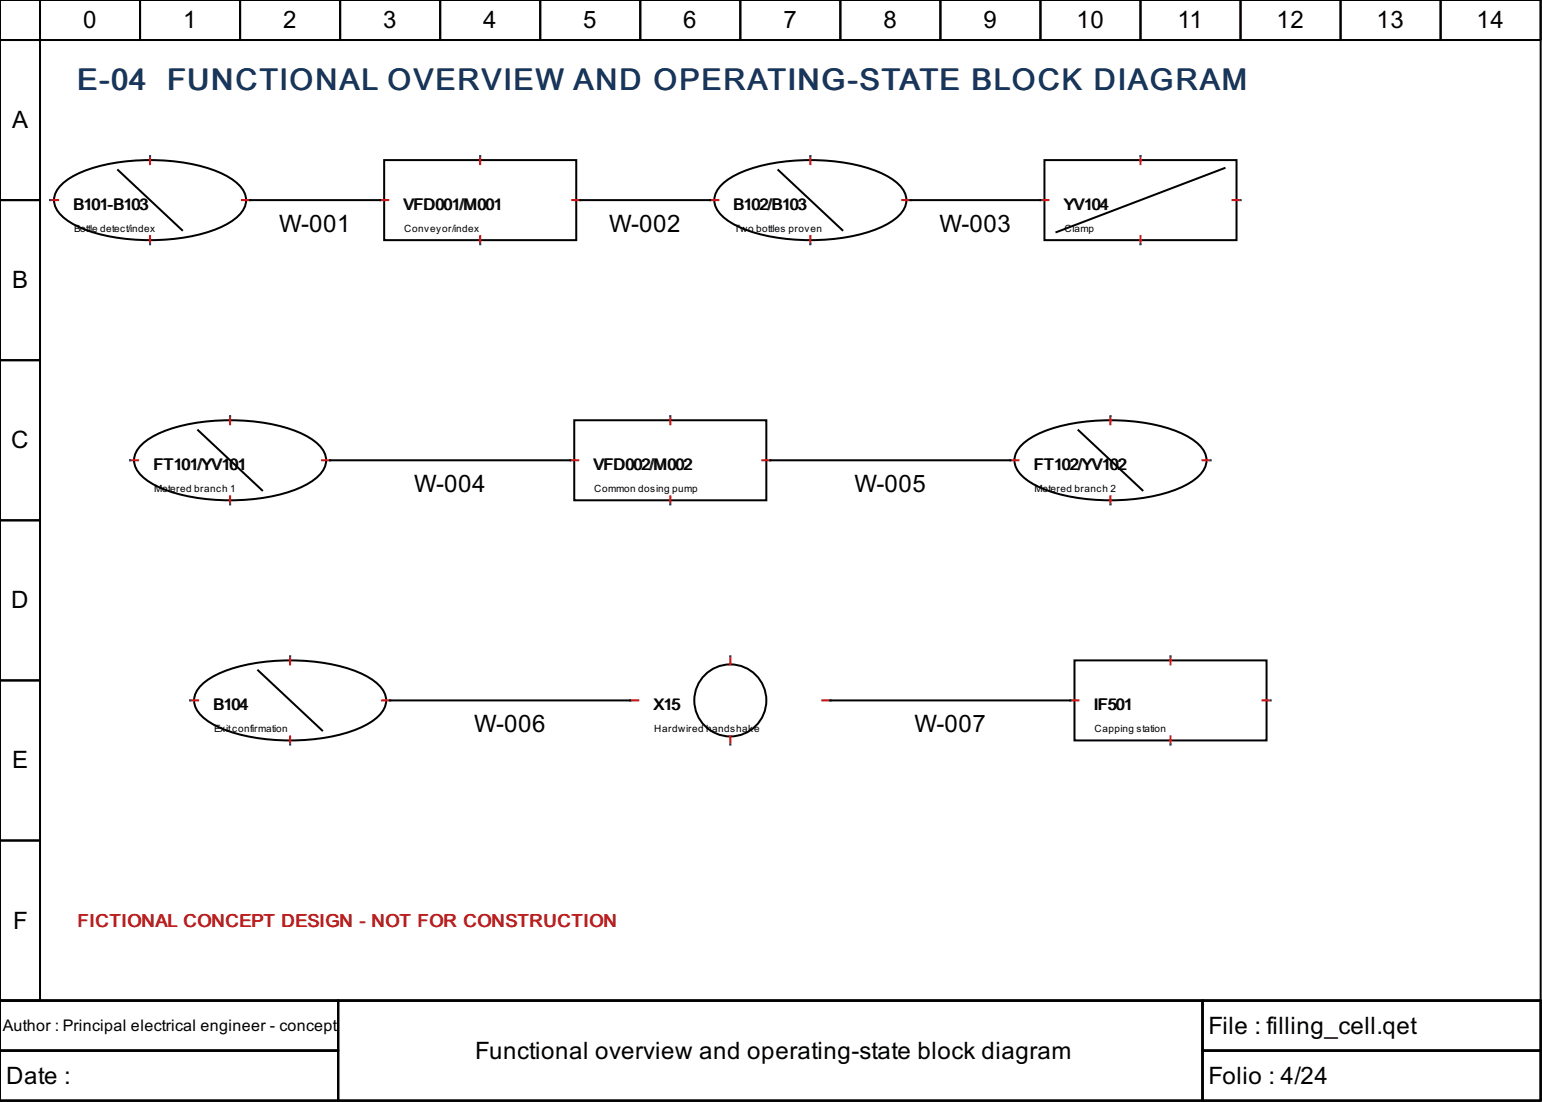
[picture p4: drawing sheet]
<svg xmlns="http://www.w3.org/2000/svg" width="204mm" height="146mm" viewBox="0 0 204 146" stroke-linecap="round" stroke-linejoin="round" font-family="sans-serif">
<g fill="none" stroke="#000" stroke-width=".26">
<path d="M0 0h203.7v132.3h-203.7zM0 0h5.3v5.3h-5.3zM0 5.3h5.3v21.2h-5.3zM5.3 0h13.2v5.3h-13.2zM18.5 0h13.2v5.3h-13.2zM31.7 0h13.3v5.3h-13.3zM45 0h13.2v5.3h-13.2zM58.2 0h13.2v5.3h-13.2zM71.4 0h13.3v5.3h-13.3zM84.7 0h13.2v5.3h-13.2zM97.9 0h13.2v5.3h-13.2zM111.1 0h13.3v5.3h-13.3z"/>
<path d="M124.4 0h13.2v5.3h-13.2zM137.6 0h13.2v5.3h-13.2zM150.8 0h13.2v5.3h-13.2zM164 0h13.3v5.3h-13.3zM177.3 0h13.2v5.3h-13.2zM190.5 0h13.2v5.3h-13.2zM0 26.5h5.3v21.1h-5.3zM8 24.5a11.7 11.7 0 0 1 5.9-2.7 27.7 27.7 0 0 1 14.4 .7 7.9 7.9 0 0 1 3.9 2.7 2.49 2.49 0 0 1-.5 3.2 11.7 11.7 0 0 1-5.9 2.7 27.7 27.7 0 0 1-14.4-.7 7.9 7.9 0 0 1-3.9-2.6 2.49 2.49 0 0 1 .5-3.3zM15.6 22.5l8.5 7.9M33.1 26.5h17.2M50.8 21.2h25.4v10.6h-25.4zM76.7 26.5h17.2"/>
<path d="M95.3 24.5a11.7 11.7 0 0 1 5.9-2.7 27.7 27.7 0 0 1 14.4 .7 7.9 7.9 0 0 1 3.9 2.7 2.49 2.49 0 0 1-.5 3.2 11.7 11.7 0 0 1-5.9 2.7 27.7 27.7 0 0 1-14.4-.7 7.9 7.9 0 0 1-3.9-2.6 2.49 2.49 0 0 1 .5-3.3zM102.9 22.5l8.5 7.9M120.4 26.5h17.2M138.1 21.2h25.4v10.6h-25.4zM161.9 22.2l-22.2 8.5M0 47.6h5.3v21.2h-5.3zM18.6 58.9a11.7 11.7 0 0 1 5.9-2.7 27.7 27.7 0 0 1 14.4 .7 7.9 7.9 0 0 1 3.8 2.7 2.49 2.49 0 0 1-.4 3.2 11.7 11.7 0 0 1-5.9 2.7 27.7 27.7 0 0 1-14.4-.7 7.9 7.9 0 0 1-3.9-2.6 2.49 2.49 0 0 1 .5-3.3zM26.2 56.9l8.5 7.9M75.9 55.6h25.4v10.5h-25.4zM135 58.9a11.7 11.7 0 0 1 5.9-2.7 27.7 27.7 0 0 1 14.4 .7 7.9 7.9 0 0 1 3.9 2.7 2.49 2.49 0 0 1-.5 3.2 11.7 11.7 0 0 1-5.9 2.7 27.7 27.7 0 0 1-14.4-.7 7.9 7.9 0 0 1-3.9-2.6 2.49 2.49 0 0 1 .5-3.3zM142.6 56.9l8.5 7.9M0 68.8h5.3v21.2h-5.3z"/>
<path d="M43.7 60.9h31.7M101.9 60.9h31.7M0 90h5.3v21.1h-5.3zM26.5 90.7a11.7 11.7 0 0 1 5.9-2.8 27.7 27.7 0 0 1 14.4 .7 7.9 7.9 0 0 1 3.9 2.7 2.49 2.49 0 0 1-.5 3.2 11.7 11.7 0 0 1-5.9 2.8 27.7 27.7 0 0 1-14.4-.7 7.9 7.9 0 0 1-3.8-2.7 2.49 2.49 0 0 1 .4-3.2zM34.1 88.6l8.5 8M51.6 92.6h31.7M109.8 92.6h31.8M142.1 87.3h25.4v10.6h-25.4zM0 111.1h5.3v21.2h-5.3zM0 132.3h203.7v13.2h-203.7zM0 132.3h44.7v6.6h-44.7zM0 138.9h44.7v6.6h-44.7z"/>
<path d="M44.7 132.3h114.3v13.2h-114.3zM159 132.3h44.7v6.6h-44.7zM159 138.9h44.7v6.6h-44.7z"/>
<circle cx="96.6" cy="92.6" r="4.8"/>
</g>
<g fill="none" stroke="#f00" stroke-width=".26">
<path d="M6.6 26.5h1.1M19.8 20.6v1.1M19.8 31.2v1.1M32 26.5h1.1M50.3 26.5h1M63.5 20.6v1.1M63.5 31.2v1.1M75.7 26.5h1M93.9 26.5h1.1M107.2 20.6v1.1M107.2 31.2v1.1M119.3 26.5h1.1"/>
<path d="M137.6 26.5h1M150.8 20.6v1.1M150.8 31.2v1.1M163 26.5h1M30.4 55v1.1M88.6 55v1.1M146.8 55v1.1M17.2 60.9h1.1M30.4 65.6v1.1M42.6 60.9h1.1M75.4 60.9h1.1M88.6 65.6v1.1"/>
<path d="M100.8 60.9h1.1M133.6 60.9h1.1M146.8 65.6v1.1M159 60.9h1.1M25.1 92.6h1.1M38.4 86.8v1M38.4 97.4v1M50.5 92.6h1.1M83.3 92.6h1.1M96.6 86.8v1M96.6 97.4v1M108.7 92.6h1.1"/>
<path d="M141.6 92.6h1M154.8 86.8v1M154.8 97.4v1M167 92.6h1"/>
</g>
<g fill="none" stroke="#00f" stroke-width=".26">
<path d="M6.6 26.5h.1M19.8 20.6h.1M19.8 32.3h.1M33.1 26.5h.1M50.3 26.5h.1M63.5 20.6h.1M63.5 32.3h.1M76.7 26.5h.1M93.9 26.5h.1M107.2 20.6h.1M107.2 32.3h.1M120.4 26.5h.1"/>
<path d="M137.6 26.5h.1M150.8 20.6h.1M150.8 32.3h.1M164 26.5h.1M30.4 55h.1M88.6 55h.1M146.8 55h.1M17.2 60.9h.1M30.4 66.7h.1M43.7 60.9h.1M75.4 60.9h.1M88.6 66.7h.1"/>
<path d="M101.9 60.9h.1M133.6 60.9h.1M146.8 66.7h.1M160.1 60.9h.1M25.1 92.6h.1M38.4 86.8h.1M38.4 98.4h.1M51.6 92.6h.1M83.3 92.6h.1M96.6 86.8h.1M96.6 98.4h.1M109.8 92.6h.1"/>
<path d="M141.6 92.6h.1M154.8 86.8h.1M154.8 98.4h.1M168 92.6h.1"/>
</g>
<g font-size="4" fill="#17365d">
<text x="10.2" y="11.9">E-04</text>
<text x="22.1" y="11.9">FUNCTIONAL OVERVIEW AND OPERATING-STATE BLOCK DIAGRAM</text>
</g>
<g font-size="3.2">
<text x="11" y="3.7">0</text>
<text x="24.2" y="3.7">1</text>
<text x="37.4" y="3.7">2</text>
<text x="50.7" y="3.7">3</text>
<text x="63.9" y="3.7">4</text>
<text x="77.1" y="3.7">5</text>
<text x="90.4" y="3.7">6</text>
<text x="103.6" y="3.7">7</text>
<text x="116.8" y="3.7">8</text>
<text x="130" y="3.7">9</text>
<text x="142.3" y="3.7">10</text>
<text x="155.7" y="3.7">11</text>
<text x="168.8" y="3.7">12</text>
<text x="182" y="3.7">13</text>
<text x="195.3" y="3.7">14</text>
<text x="1.6" y="16.9">A</text>
<text x="36.9" y="30.7">W-001</text>
<text x="80.6" y="30.7">W-002</text>
<text x="124.2" y="30.7">W-003</text>
<text x="1.6" y="38.1">B</text>
<text x="1.5" y="59.3">C</text>
<text x="54.8" y="65.1">W-004</text>
<text x="113" y="65.1">W-005</text>
<text x="1.5" y="80.4">D</text>
<text x="1.6" y="101.6">E</text>
<text x="62.7" y="96.8">W-006</text>
<text x="120.9" y="96.8">W-007</text>
<text x="1.7" y="122.8">F</text>
<text x="159.8" y="136.7">File : filling_cell.qet</text>
<text x=".8" y="143.3">Date :</text>
<text x="62.8" y="140">Functional overview and operating-state block diagram</text>
<text x="159.8" y="143.3">Folio : 4/24</text>
</g>
<text font-size="2.4" fill="#b91c1c" x="10.2" y="122.5">FICTIONAL CONCEPT DESIGN - NOT FOR CONSTRUCTION</text>
<g font-size="2.1">
<text x="9.7" y="27.8">B101-B103</text>
<text x="53.3" y="27.8">VFD001/M001</text>
<text x="97" y="27.8">B102/B103</text>
<text x="140.8" y="27.8">YV104</text>
<text x="20.2" y="62.2">FT101/YV101</text>
<text x="78.4" y="62.2">VFD002/M002</text>
<text x="136.7" y="62.2">FT102/YV102</text>
<text x="28.3" y="93.9">B104</text>
<text x="86.5" y="93.9">X15</text>
<text x="144.6" y="93.9">IF501</text>
<text x=".4" y="136.3">Author : Principal electrical engineer - concept</text>
</g>
<g font-size="1.3">
<text x="9.8" y="30.7">Bottle detect/index</text>
<text x="53.4" y="30.7">Conveyor/index</text>
<text x="97.1" y="30.7">Two bottles proven</text>
<text x="140.8" y="30.7">Clamp</text>
<text x="20.4" y="65.1">Metered branch 1</text>
<text x="78.6" y="65.1">Common dosing pump</text>
<text x="136.8" y="65.1">Metered branch 2</text>
<text x="28.3" y="96.8">Exitconfirmation</text>
<text x="86.5" y="96.8">Hardwired handshake</text>
<text x="144.7" y="96.8">Capping station</text>
</g>
</svg>
